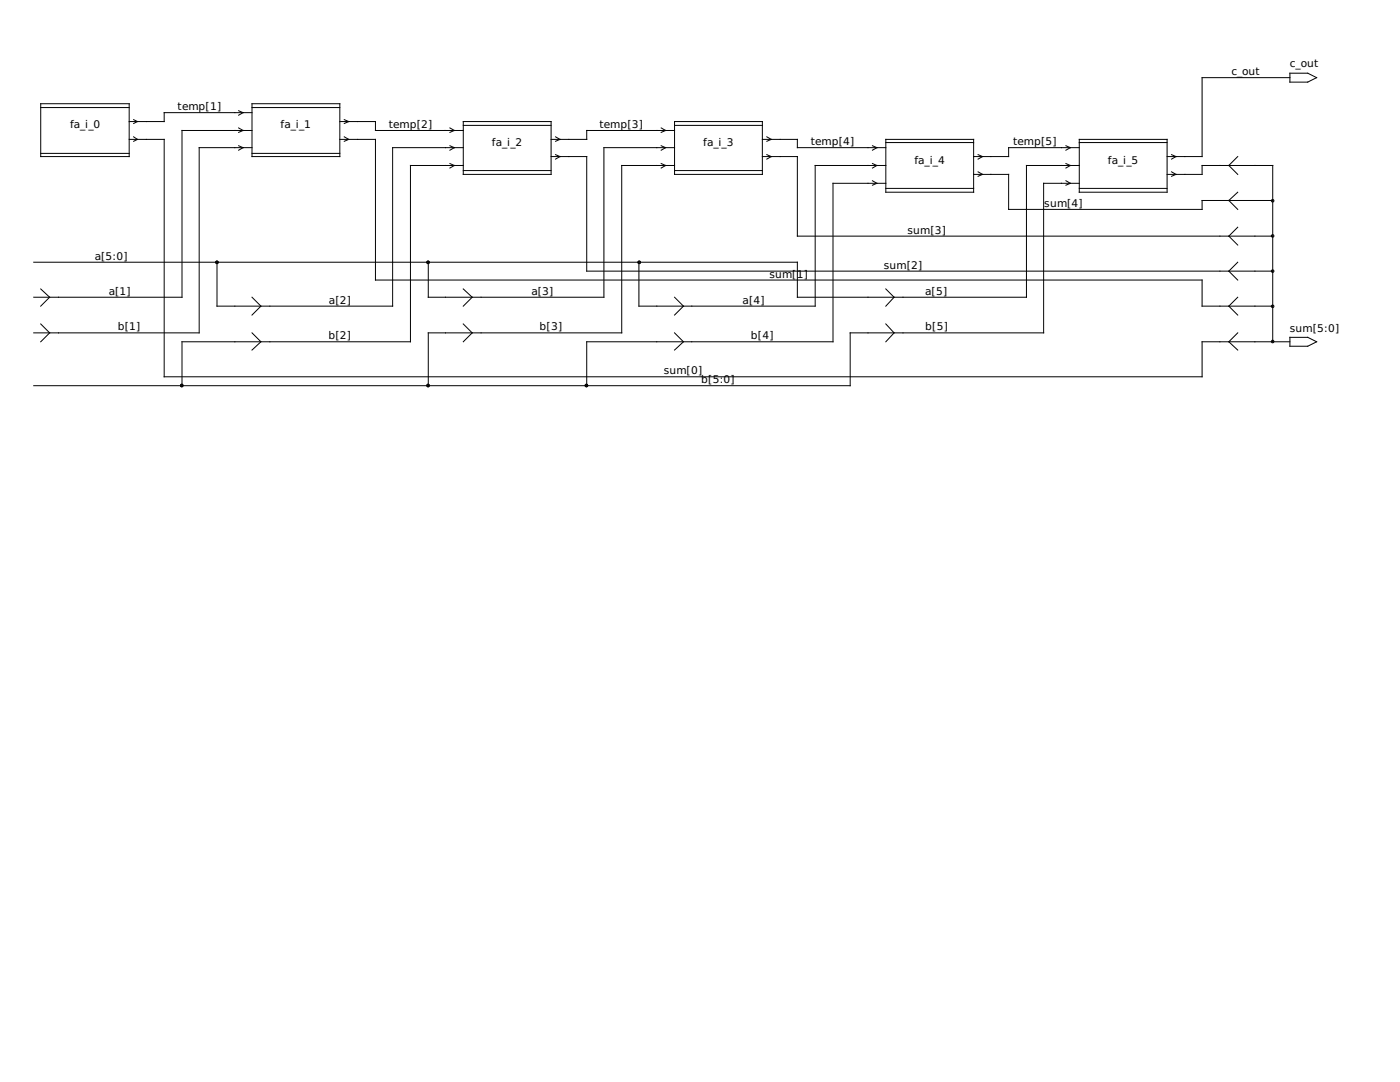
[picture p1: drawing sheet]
<svg xmlns="http://www.w3.org/2000/svg" width="279mm" height="216mm" viewBox="0 0 279 216" stroke-linecap="round" stroke-linejoin="round" font-family="sans-serif">
<g fill="none" stroke="#000" stroke-width=".2">
<path d="M257.4 15.5h-17.5v15.7h-7M257.4 14.6h3.6l1.8 .9-1.8 .9h-3.6zM8.1 20.7h17.7v10.5h-17.7zM8.1 21.5h17.7M8.1 30.6h17.7M25.8 27.8h7v47.4h207.1v-7h17.5M26.7 23.9l.7 .4-.7 .3M26.7 27.3l.7 .5-.7 .4M47.6 22.1l.9 .4-.9 .5M47.6 25.5l.9 .5-.9 .4M47.6 29.1l.9 .4-.9 .5M50.3 20.7h17.5v10.5h-17.5z"/>
<path d="M50.3 21.5h17.5M50.3 30.6h17.5M50.3 22.5h-17.5v1.8h-7M50.3 26h-14v33.3h-29.6M50.3 29.5h-10.5v36.9h-33.1M67.8 27.8h7.1v28.1h165v5.2h14.1M67.8 24.3h7.1v1.7h17.6M68.7 23.9l.9 .4-.9 .3M68.7 27.3l.9 .5-.9 .4M89.8 25.5l.9 .5-.9 .4M89.8 29.1l.9 .4-.9 .5M89.8 32.6l.9 .4-.9 .5"/>
<path d="M92.5 24.3h17.5v10.5h-17.5zM92.5 25h17.5M92.5 34h17.5M92.5 33h-10.6v35.2h-45.6v8.8M92.5 29.5h-14.1v31.6h-35.1v-8.8M110 31.2h7.1v22.9h136.9M110.9 27.3l.9 .5-.9 .4M110.9 30.9l.9 .3-.9 .5M132 29.1l.8 .4-.8 .5M132 32.6l.8 .4-.8 .5M132 25.5l.8 .5-.8 .4M134.6 26h-17.5v1.8h-7.1"/>
<path d="M134.6 24.3h17.5v10.5h-17.5zM134.6 25h17.5M134.6 34h17.5M134.6 29.5h-14.1v29.8h-35v-7M134.6 33h-10.5v33.4h-38.6v10.6M152.1 27.8h7v1.7h17.7M152.1 31.2h7v15.9h94.9M153 27.3l.9 .5-.9 .4M153 30.9l.9 .3-.9 .5M174.1 29.1l.9 .4-.9 .5M174.1 32.6l.9 .4-.9 .5M174.1 36.1l.9 .5-.9 .4"/>
<path d="M176.8 27.8h17.5v10.6h-17.5zM176.8 28.4h17.5M176.8 37.6h17.5M176.8 36.6h-10.6v31.6h-49.1v8.8M176.8 33h-14.1v28.1h-35.2v-8.8M194.3 34.8h7v7h38.6v-1.8h14.1M195.2 30.9l.9 .3-.9 .5M195.2 34.3l.9 .5-.9 .4M212.7 29.1l.9 .4-.9 .5M212.7 32.6l.9 .4-.9 .5M212.7 36.1l.9 .5-.9 .4M215.4 27.8h17.5v10.6h-17.5z"/>
<path d="M215.4 28.4h17.5M215.4 37.6h17.5M215.4 29.5h-14.1v1.7h-7M215.4 33h-10.5v26.3h-45.8v-7h-152.4M215.4 36.6h-7.1v29.8h-38.6v10.6h-163M232.9 34.8h7v-1.8h14.1v35.2M233.8 30.9l.9 .3-.9 .5M233.8 34.3l.9 .5-.9 .4M247 38.4l-1.8 1.6 1.8 1.8M247 31.2l-1.8 1.8 1.8 1.8M8.1 57.7l1.8 1.6-1.8 1.8M50.3 59.3l1.8 1.8-1.8 1.8"/>
<path d="M92.5 57.7l1.7 1.6-1.7 1.8M134.6 59.3l1.8 1.8-1.8 1.8M176.8 57.7l1.6 1.6-1.6 1.8M247 59.3l-1.8 1.8 1.8 1.8M247 52.3l-1.8 1.8 1.8 1.8M247 45.3l-1.8 1.8 1.8 1.8M8.1 64.6l1.8 1.8-1.8 1.8M50.3 66.4l1.8 1.8-1.8 1.7M92.5 64.6l1.7 1.8-1.7 1.8M134.6 66.4l1.8 1.8-1.8 1.7M176.8 64.6l1.6 1.8-1.6 1.8M247 66.4l-1.8 1.8 1.8 1.7"/>
<path d="M257.4 67.3h3.6l1.8 .9-1.8 .9h-3.6z"/>
<circle cx="43.3" cy="52.3" r=".26"/>
<circle cx="85.4" cy="52.3" r=".26"/>
<circle cx="127.6" cy="52.3" r=".26"/>
<circle cx="254" cy="47.1" r=".26"/>
<circle cx="254" cy="40.1" r=".26"/>
<circle cx="254" cy="54.1" r=".26"/>
<circle cx="36.3" cy="76.9" r=".26"/>
<circle cx="85.4" cy="76.9" r=".26"/>
<circle cx="117" cy="76.9" r=".26"/>
<circle cx="254" cy="68.1" r=".26"/>
<circle cx="254" cy="61.1" r=".26"/>
</g>
<g font-size="2.1">
<text x="245.7" y="15">c_out</text>
<text x="257.4" y="13.5">c_out</text>
<text x="35.4" y="22">temp[1]</text>
<text x="14" y="25.5">fa_i_0</text>
<text x="56" y="25.5">fa_i_1</text>
<text x="77.6" y="25.5">temp[2]</text>
<text x="98.2" y="29.1">fa_i_2</text>
<text x="119.6" y="25.5">temp[3]</text>
<text x="140.3" y="29.1">fa_i_3</text>
<text x="161.8" y="29">temp[4]</text>
<text x="202.2" y="29">temp[5]</text>
<text x="182.5" y="32.6">fa_i_4</text>
<text x="221.1" y="32.6">fa_i_5</text>
<text x="208.4" y="41.3">sum[4]</text>
<text x="181.1" y="46.6">sum[3]</text>
<text x="18.9" y="51.8">a[5:0]</text>
<text x="176.4" y="53.6">sum[2]</text>
<text x="21.7" y="58.8">a[1]</text>
<text x="106" y="58.8">a[3]</text>
<text x="153.5" y="55.4">sum[1]</text>
<text x="184.7" y="58.8">a[5]</text>
<text x="23.5" y="65.9">b[1]</text>
<text x="65.7" y="60.6">a[2]</text>
<text x="107.7" y="65.9">b[3]</text>
<text x="148.2" y="60.6">a[4]</text>
<text x="184.7" y="65.9">b[5]</text>
<text x="65.5" y="67.7">b[2]</text>
<text x="149.9" y="67.7">b[4]</text>
<text x="257.4" y="66.2">sum[5:0]</text>
<text x="132.5" y="74.7">sum[0]</text>
<text x="140" y="76.5">b[5:0]</text>
</g>
</svg>
